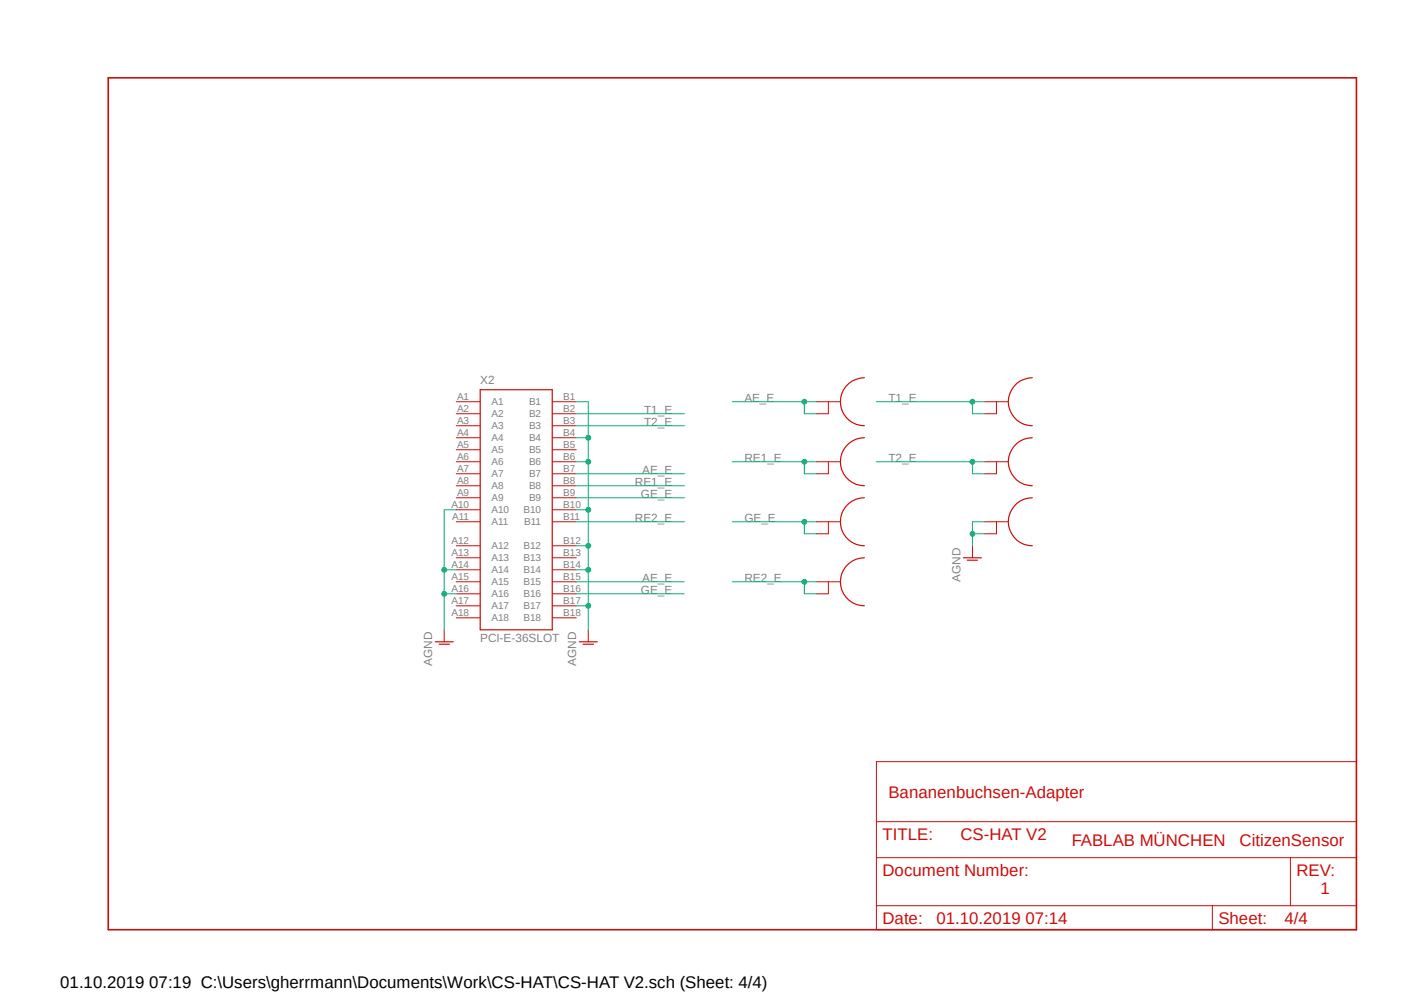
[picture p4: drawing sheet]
<svg xmlns="http://www.w3.org/2000/svg" width="297mm" height="210mm" viewBox="0 0 297 210" stroke-linecap="round" stroke-linejoin="round" font-family="sans-serif">
<path d="M22.4 16.1l265 181.2M287.4 16.1l-265 181.2" fill="none" stroke="#fff" stroke-width=".21"/>
<g fill="none" stroke="#c90d0c" stroke-width=".25">
<path d="M182.9 79.9a5.1 5.1 0 0 0-5.1 5.1 5.1 5.1 0 0 0 5.1 5.1M218.4 79.9a5.1 5.1 0 0 0-5.1 5.1 5.1 5.1 0 0 0 5.1 5.1M101.6 82.5h15.2v50.8h-15.2zM182.9 92.6a5.1 5.1 0 0 0-5.1 5.1 5.1 5.1 0 0 0 5.1 5.1M218.4 92.6a5.1 5.1 0 0 0-5.1 5.1 5.1 5.1 0 0 0 5.1 5.1M182.9 105.3a5.1 5.1 0 0 0-5.1 5.1 5.1 5.1 0 0 0 5.1 5.1M182.9 118a5.1 5.1 0 0 0-5.1 5.1 5.1 5.1 0 0 0 5.1 5.1M203.8 118h3.8M204.6 118.5h2.2M218.4 105.3a5.1 5.1 0 0 0-5.1 5.1 5.1 5.1 0 0 0 5.1 5.1M92.1 135.8h3.8M92.9 136.3h2.2"/>
<path d="M122.6 135.8h3.8M123.4 136.3h2.2"/>
</g>
<g fill="none" stroke="#c90d0c" stroke-width=".21">
<path d="M96.5 85h5.1M96.5 87.5h5.1M96.5 90.1h5.1M96.5 92.6h5.1M96.5 95.2h5.1M96.5 97.7h5.1M116.8 85h5.1M116.8 87.5h5.1M116.8 90.1h5.1M116.8 92.6h5.1M116.8 95.2h5.1M116.8 97.7h5.1"/>
<path d="M172.7 85h5.1M172.7 97.7h5.1M175.3 85v2.5h-2.6M175.3 97.7v2.5h-2.6M208.3 85h5M208.3 97.7h5M210.8 85v2.5h-2.5M210.8 97.7v2.5h-2.5M96.5 100.2h5.1M96.5 102.8h5.1M96.5 105.3h5.1M96.5 107.9h5.1"/>
<path d="M96.5 110.4h5.1M96.5 115.5h5.1M96.5 118h5.1M116.8 100.2h5.1M116.8 102.8h5.1M116.8 105.3h5.1M116.8 107.9h5.1M116.8 110.4h5.1M116.8 115.5h5.1M116.8 118h5.1M172.7 110.4h5.1M175.3 110.4v2.5h-2.6"/>
<path d="M205.7 115.5v2.5M208.3 110.4h5M210.8 110.4v2.5h-2.5M94 133.3v2.5M96.5 120.6h5.1M96.5 123.1h5.1M96.5 125.6h5.1M96.5 128.2h5.1M96.5 130.7h5.1M116.8 120.6h5.1M116.8 123.1h5.1M116.8 125.6h5.1"/>
<path d="M116.8 128.2h5.1M116.8 130.7h5.1M124.5 133.3v2.5M172.7 123.1h5.1M175.3 123.1v2.5h-2.6M185.4 161.2h101.6v35.5h-101.6zM185.4 173.9h101.6M185.4 181.5h101.6M185.4 191.6h101.6M256.5 191.6v5.1M273 181.5v10.1"/>
</g>
<path d="M22.9 16.5h264.1v180.2h-264.1z" fill="none" stroke="#c90d0c" stroke-width=".34"/>
<path d="M121.9 110.4h22.9M172.7 123.1h-2.5v2.5h2.5" fill="none" stroke="#0dab76" stroke-width=".21"/>
<circle cx="170.2" cy="123.1" r=".51" fill="#0dab76"/>
<g fill="none" stroke="#0dab76" stroke-width=".21">
<path d="M121.9 105.3h22.9M172.7 110.4h-2.5v2.5h2.5M154.9 123.1h15.3"/>
<circle cx="170.2" cy="123.1" r=".51"/>
</g>
<circle cx="170.2" cy="110.4" r=".51" fill="#0dab76"/>
<g fill="none" stroke="#0dab76" stroke-width=".21">
<path d="M172.7 97.7h-2.5v2.5h2.5M121.9 102.8h22.9M154.9 110.4h15.3M121.9 125.6h22.9"/>
<circle cx="170.2" cy="110.4" r=".51"/>
</g>
<circle cx="170.2" cy="97.7" r=".51" fill="#0dab76"/>
<g fill="none" stroke="#0dab76" stroke-width=".21">
<path d="M154.9 97.7h15.3M172.7 85h-2.5v2.5h2.5M121.9 100.2h22.9"/>
<circle cx="170.2" cy="97.7" r=".51"/>
</g>
<circle cx="170.2" cy="85" r=".51" fill="#0dab76"/>
<g fill="none" stroke="#0dab76" stroke-width=".21">
<path d="M121.9 90.1h22.9M154.9 85h15.3M185.4 97.7h22.9M121.9 123.1h22.9"/>
<circle cx="170.2" cy="85" r=".51"/>
</g>
<circle cx="205.7" cy="97.7" r=".51" fill="#0dab76"/>
<g fill="none" stroke="#0dab76" stroke-width=".21">
<path d="M121.9 87.5h22.9M205.7 97.7v2.5h2.6M208.3 85h-2.6v2.5h2.6"/>
<circle cx="205.7" cy="97.7" r=".51"/>
</g>
<circle cx="205.7" cy="85" r=".51" fill="#0dab76"/>
<g fill="none" stroke="#0dab76" stroke-width=".21">
<path d="M185.4 85h20.3M96.5 107.9h-2.5v25.4M94 120.6h2.5"/>
<circle cx="205.7" cy="85" r=".51"/>
</g>
<circle cx="94" cy="120.6" r=".51" fill="#0dab76"/>
<g fill="none" stroke="#0dab76" stroke-width=".21">
<path d="M94 125.6h2.5"/>
<circle cx="94" cy="120.6" r=".51"/>
</g>
<circle cx="94" cy="125.6" r=".51" fill="#0dab76"/>
<g fill="none" stroke="#0dab76" stroke-width=".21">
<path d="M121.9 115.5h2.6v17.8M121.9 120.6h2.6"/>
<circle cx="94" cy="125.6" r=".51"/>
</g>
<circle cx="124.5" cy="120.6" r=".51" fill="#0dab76"/>
<g fill="none" stroke="#0dab76" stroke-width=".21">
<path d="M121.9 107.9h2.6v7.6"/>
<circle cx="124.5" cy="120.6" r=".51"/>
</g>
<circle cx="124.5" cy="115.5" r=".51" fill="#0dab76"/>
<g fill="none" stroke="#0dab76" stroke-width=".21">
<path d="M121.9 97.7h2.6v10.2"/>
<circle cx="124.5" cy="115.5" r=".51"/>
</g>
<circle cx="124.5" cy="107.9" r=".51" fill="#0dab76"/>
<g fill="none" stroke="#0dab76" stroke-width=".21">
<path d="M121.9 92.6h2.6v5.1"/>
<circle cx="124.5" cy="107.9" r=".51"/>
</g>
<circle cx="124.5" cy="97.7" r=".51" fill="#0dab76"/>
<g fill="none" stroke="#0dab76" stroke-width=".21">
<path d="M121.9 85h2.6v7.6"/>
<circle cx="124.5" cy="97.7" r=".51"/>
</g>
<circle cx="124.5" cy="92.6" r=".51" fill="#0dab76"/>
<g fill="none" stroke="#0dab76" stroke-width=".21">
<path d="M121.9 128.2h2.6"/>
<circle cx="124.5" cy="92.6" r=".51"/>
</g>
<circle cx="124.5" cy="128.2" r=".51" fill="#0dab76"/>
<g fill="none" stroke="#0dab76" stroke-width=".21">
<path d="M205.7 112.9h2.6M208.3 110.4h-2.6v5.1"/>
<circle cx="124.5" cy="128.2" r=".51"/>
</g>
<circle cx="205.7" cy="112.9" r=".51" fill="#0dab76"/>
<circle cx="205.7" cy="112.9" r=".51" fill="none" stroke="#0dab76" stroke-width=".21"/>
<g font-size="3.6" fill="#c90d0c">
<text x="188" y="168.8">Bananenbuchsen-Adapter</text>
<text x="186.7" y="177.7">TITLE:</text>
<text x="203.2" y="177.7">CS-HAT V2</text>
<text x="226.7" y="178.9">FABLAB MÜNCHEN</text>
<text x="262.3" y="178.9">CitizenSensor</text>
<text x="186.7" y="185.3">Document Number:</text>
<text x="274.3" y="185.3">REV:</text>
<text x="279.4" y="189.1">1</text>
<text x="186.7" y="195.5">Date:</text>
<text x="198.1" y="195.5">01.10.2019 07:14</text>
<text x="257.8" y="195.5">Sheet:</text>
<text x="271.7" y="195.5">4/4</text>
</g>
<text font-size="3.6" x="12.7" y="209">01.10.2019 07:19 C:\Users\gherrmann\Documents\Work\CS-HAT\CS-HAT V2.sch (Sheet: 4/4)</text>
<g font-size="2.5" fill="#808080">
<text x="101.6" y="81.2">X2</text>
<text x="136.3" y="87.5">T1_E</text>
<text x="157.5" y="85">AE_E</text>
<text x="188" y="85">T1_E</text>
<text x="136.3" y="90.1">T2_E</text>
<text x="135.9" y="100.2">AE_E</text>
<text x="157.5" y="97.7">RE1_E</text>
<text x="188" y="97.7">T2_E</text>
<text x="134.3" y="102.8">RE1_E</text>
<text x="135.6" y="105.3">GE_E</text>
<text x="134.3" y="110.4">RE2_E</text>
<text x="157.5" y="110.4">GE_E</text>
<text x="135.6" y="125.6">GE_E</text>
<text x="135.9" y="123.1">AE_E</text>
<text x="157.5" y="123.1">RE2_E</text>
<text x="203.2" y="123.1" transform="rotate(-90 203.2 123.1)">AGND</text>
<text x="101.6" y="135.8">PCI-E-36SLOT</text>
<text x="91.4" y="140.9" transform="rotate(-90 91.4 140.9)">AGND</text>
<text x="121.9" y="140.9" transform="rotate(-90 121.9 140.9)">AGND</text>
</g>
<g font-size="2.1" fill="#808080">
<text x="96.7" y="84.7">A1</text>
<text x="96.7" y="87.2">A2</text>
<text x="96.7" y="89.7">A3</text>
<text x="104" y="85.8">A1</text>
<text x="104" y="88.3">A2</text>
<text x="111.9" y="85.8">B1</text>
<text x="111.9" y="88.3">B2</text>
<text x="119.2" y="84.7">B1</text>
<text x="119.2" y="87.2">B2</text>
<text x="119.2" y="89.7">B3</text>
<text x="96.7" y="92.3">A4</text>
<text x="96.7" y="94.8">A5</text>
<text x="104" y="90.8">A3</text>
<text x="104" y="93.4">A4</text>
<text x="104" y="95.9">A5</text>
<text x="111.9" y="90.8">B3</text>
<text x="111.9" y="93.4">B4</text>
<text x="111.9" y="95.9">B5</text>
<text x="119.2" y="92.3">B4</text>
<text x="119.2" y="94.8">B5</text>
<text x="96.7" y="97.4">A6</text>
<text x="96.7" y="99.9">A7</text>
<text x="104" y="98.5">A6</text>
<text x="104" y="101">A7</text>
<text x="111.9" y="98.5">B6</text>
<text x="111.9" y="101">B7</text>
<text x="119.2" y="97.4">B6</text>
<text x="119.2" y="99.9">B7</text>
<text x="95.5" y="107.5">A10</text>
<text x="96.7" y="102.4">A8</text>
<text x="96.7" y="105">A9</text>
<text x="104" y="103.5">A8</text>
<text x="104" y="106.1">A9</text>
<text x="111.9" y="103.5">B8</text>
<text x="111.9" y="106.1">B9</text>
<text x="119.2" y="102.4">B8</text>
<text x="119.2" y="105">B9</text>
<text x="119.2" y="107.5">B10</text>
<text x="95.7" y="110.1">A11</text>
<text x="104" y="108.6">A10</text>
<text x="104" y="111.2">A11</text>
<text x="110.7" y="108.6">B10</text>
<text x="110.9" y="111.2">B11</text>
<text x="119.2" y="110.1">B11</text>
<text x="95.5" y="115.1">A12</text>
<text x="95.5" y="117.7">A13</text>
<text x="104" y="116.2">A12</text>
<text x="104" y="118.8">A13</text>
<text x="110.7" y="116.2">B12</text>
<text x="110.7" y="118.8">B13</text>
<text x="119.2" y="115.1">B12</text>
<text x="119.2" y="117.7">B13</text>
<text x="95.5" y="120.2">A14</text>
<text x="95.5" y="122.7">A15</text>
<text x="95.5" y="125.3">A16</text>
<text x="104" y="121.3">A14</text>
<text x="104" y="123.9">A15</text>
<text x="110.7" y="121.3">B14</text>
<text x="110.7" y="123.9">B15</text>
<text x="119.2" y="120.2">B14</text>
<text x="119.2" y="122.7">B15</text>
<text x="119.2" y="125.3">B16</text>
<text x="95.5" y="127.8">A17</text>
<text x="95.5" y="130.3">A18</text>
<text x="104" y="126.4">A16</text>
<text x="104" y="128.9">A17</text>
<text x="104" y="131.5">A18</text>
<text x="110.7" y="126.4">B16</text>
<text x="110.7" y="128.9">B17</text>
<text x="110.7" y="131.5">B18</text>
<text x="119.2" y="127.8">B17</text>
<text x="119.2" y="130.3">B18</text>
</g>
</svg>
